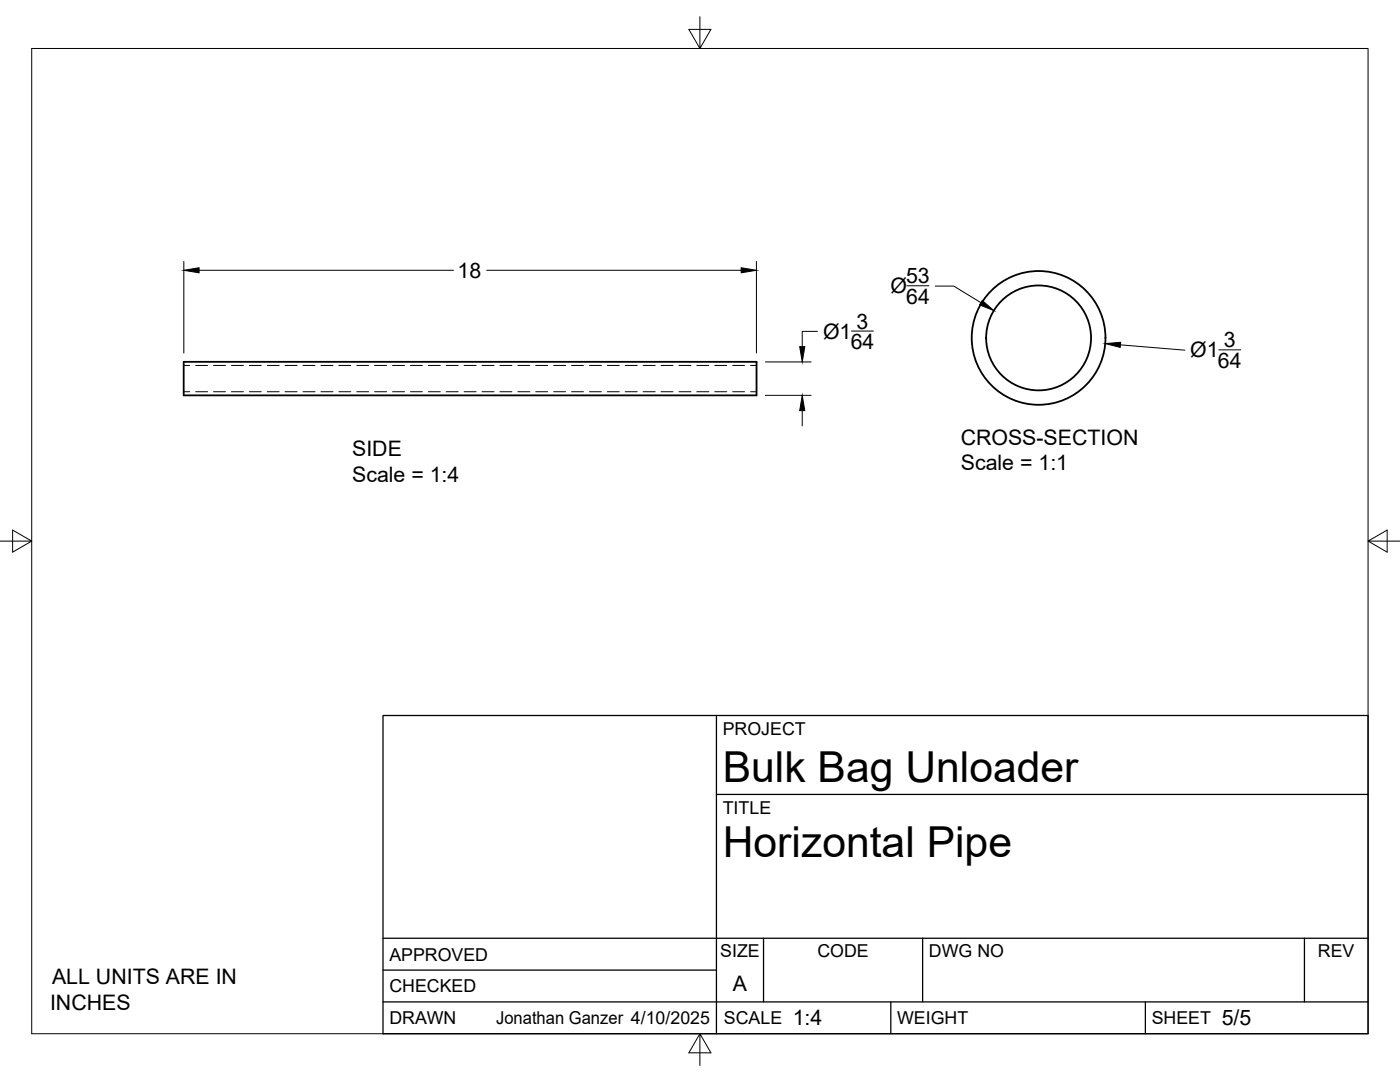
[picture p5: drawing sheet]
<svg xmlns="http://www.w3.org/2000/svg" width="279mm" height="216mm" viewBox="0 0 279 216" stroke-linecap="round" stroke-linejoin="round" font-family="sans-serif">
<!-- layer: Visible -->
<g fill="none" stroke="#000" stroke-width=".36">
<path d="M36.7 72.2h114.3v6.7h-114.3z"/>
<circle cx="207.3" cy="67.4" r="13.3"/>
<circle cx="207.3" cy="67.4" r="10.5"/>
</g>
<!-- layer: Hidden -->
<g fill="none" stroke="#000" stroke-width=".2">
<path d="M36.7 78.2h1.1M36.7 72.9h1.1M39.1 78.2h2.3M39.1 72.9h2.3M42.6 78.2h2.4M42.6 72.9h2.4M46.2 78.2h2.4M46.2 72.9h2.4M49.8 78.2h2.3M49.8 72.9h2.3M53.3 78.2h2.4M53.3 72.9h2.4"/>
<path d="M56.9 78.2h2.4M56.9 72.9h2.4M60.5 78.2h2.4M60.5 72.9h2.4M64.1 78.2h2.3M64.1 72.9h2.3M67.6 78.2h2.4M67.6 72.9h2.4M71.2 78.2h2.4M71.2 72.9h2.4M74.8 78.2h2.4M74.8 72.9h2.4"/>
<path d="M78.3 78.2h2.4M78.3 72.9h2.4M81.9 78.2h2.4M81.9 72.9h2.4M85.5 78.2h2.4M85.5 72.9h2.4M89 78.2h2.4M89 72.9h2.4M92.6 78.2h2.4M92.6 72.9h2.4M96.2 78.2h2.4M96.2 72.9h2.4"/>
<path d="M99.8 78.2h2.4M99.8 72.9h2.4M103.4 78.2h2.3M103.4 72.9h2.3M106.9 78.2h2.4M106.9 72.9h2.4M110.5 78.2h2.4M110.5 72.9h2.4M114.1 78.2h2.3M114.1 72.9h2.3M117.6 78.2h2.4M117.6 72.9h2.4"/>
<path d="M121.2 78.2h2.4M121.2 72.9h2.4M124.8 78.2h2.4M124.8 72.9h2.4M128.4 78.2h2.3M128.4 72.9h2.3M131.9 78.2h2.4M131.9 72.9h2.4M135.5 78.2h2.4M135.5 72.9h2.4M139.1 78.2h2.4M139.1 72.9h2.4"/>
<path d="M142.6 78.2h2.4M142.6 72.9h2.4M146.2 78.2h2.4M146.2 72.9h2.4M149.8 78.2h1.2M149.8 72.9h1.2"/>
</g>
<!-- layer: Border -->
<path d="M6.3 9.7h266.7v196.6h-266.7zM139.7 3.3v6.4l2.2-3.8h-4.4l2.2 3.8M0 108h6.3l-3.8-2.2v4.4l3.8-2.2M273 108l3.8 2.2v-4.4l-3.8 2.2h6.4M139.7 206.3l-2.2 3.8h4.4l-2.2-3.8v6.3" fill="none" stroke="#000" stroke-width=".2"/>
<!-- layer: Titleblock -->
<path d="M76.4 142.8h196.6v63.5h-196.6zM143 158.5h130M143 142.8v63.5M76.4 199.9h196.6M76.4 193.6h66.6M76.4 187.2h196.6M152.4 187.2v12.7M177.8 199.9v6.4M184.1 187.2v12.7M228.6 199.9v6.4M260.3 187.2v12.7" fill="none" stroke="#000" stroke-width=".25"/>
<!-- layer: FD_Dimensions -->
<g fill="none" stroke="#000" stroke-width=".2">
<path d="M36.7 52.2v18.2M39.7 53.9h50.8M97.1 53.9h50.8M151 52.2v18.2M181 57h4.4M186.6 57.1h3.8l5.3 3.3M152.7 78.9h9.2M152.7 72.2h9.2M163.2 66.1h-3.1v3.1M169.9 66.1h4.4M223.6 68.8l12.9 1.1M243.2 69.8h4.4"/>
<path d="M160.1 81.9v3.1"/>
</g>
<path d="M36.7 53.9l3-.5v1zM147.9 53.4l3.1 .5-3.1 .5zM196 60l2.4 2-2.9-1.2zM159.6 69.2h1l-.5 3zM220.6 68.6l3-.3v1zM160.1 78.9l.5 3h-1z" fill="#000" stroke="#000" stroke-width=".2"/>
<g font-size="8.5">
<text x="144.3" y="156">Bulk Bag Unloader</text>
<text x="144.3" y="171">Horizontal Pipe</text>
</g>
<g font-size="4.3">
<text x="91.3" y="55.4">18</text>
<text x="177.7" y="58.5">Ø</text>
<text x="180.8" y="56.5">53</text>
<text x="170.9" y="65.6">3</text>
<text x="180.8" y="60.6">64</text>
<text x="164.3" y="67.6">Ø1</text>
<text x="169.8" y="69.7">64</text>
<text x="237.6" y="71.3">Ø1</text>
<text x="244.2" y="69.3">3</text>
<text x="243.1" y="73.4">64</text>
<text x="191.7" y="88.7">CROSS-SECTION</text>
<text x="70.3" y="91">SIDE</text>
<text x="191.7" y="93.9">Scale = 1:1</text>
<text x="70.3" y="96.1">Scale = 1:4</text>
<text x="10.4" y="196.4">ALL UNITS ARE IN</text>
<text x="146.3" y="197.7">A</text>
<text x="10" y="201.5">INCHES</text>
<text x="158.2" y="204.6">1:4</text>
<text x="243.8" y="204.6">5/5</text>
</g>
<g font-size="3.5">
<text x="144.3" y="146.6">PROJECT</text>
<text x="144.3" y="162.3">TITLE</text>
<text x="77.7" y="191.7">APPROVED</text>
<text x="143.7" y="191">SIZE</text>
<text x="163.1" y="191">CODE</text>
<text x="185.4" y="191">DWG NO</text>
<text x="263" y="191">REV</text>
<text x="77.7" y="198">CHECKED</text>
<text x="77.7" y="204.4">DRAWN</text>
<text x="99" y="204.4">Jonathan Ganzer 4/10/2025</text>
<text x="144.5" y="204.4">SCALE</text>
<text x="179" y="204.4">WEIGHT</text>
<text x="229.8" y="204.4">SHEET</text>
</g>
</svg>
